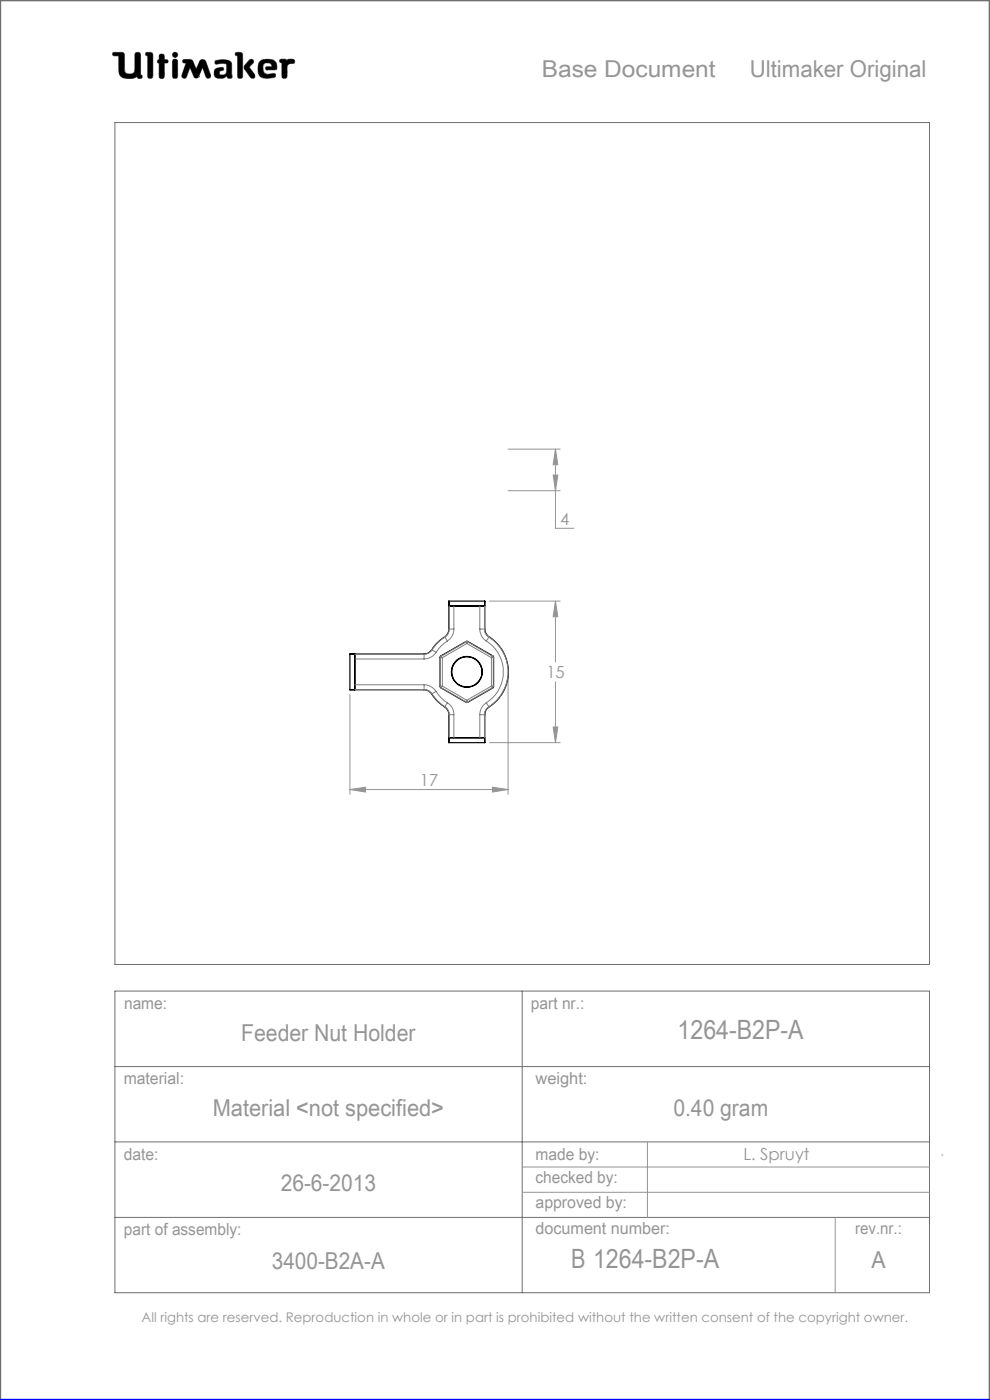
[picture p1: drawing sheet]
<svg xmlns="http://www.w3.org/2000/svg" width="210mm" height="297mm" viewBox="0 0 210 297" stroke-linecap="round" stroke-linejoin="round" font-family="sans-serif">
<g fill="none" stroke="#6f6f6f" stroke-width=".21">
<path d="M24 11.1h1.9l.4 .3 .2 3.9a1.51 1.51 0 0 0 2 0l.2-4a.77 .77 0 0 1 1 0l.1 4.6 .3 .1a.39 .39 0 0 1-.3 .6l-.6-.1-.1-.3a3.8 3.8 0 0 1-3 .3l-.6-.5-.2-.6-.1-3.6h-1a.39 .39 0 0 1-.3-.2 .39 .39 0 0 1 .1-.5zM31 11.1l1.2 .1 .2 .4-.1 4.8a.6 .6 0 0 1-.6 .2 .6 .6 0 0 1-.4-.5v-4.3l-.4-.1zM33.8 12.7v-1.1a.6 .6 0 0 1 .7-.1 .6 .6 0 0 1 .4 .5v.7h.6a.37 .37 0 0 1 0 .6l-.6 .1-.1 3.1a.6 .6 0 0 1-.6 .1 .6 .6 0 0 1-.4-.5v-2.7M33.8 12.7h.1M33.8 13.4h.1M33.8 15.7h.1M33.8 12.7h-.3l-.1 .3v.2l.4 .2M36.7 11.3l.4-.2 .4 .2 .2 .3-.2 .4-.4 .2-.4-.2-.1-.4zM36.8 12.6h.7l.2 .5v3l-.2 .5h-.7l-.2-.5v-3zM38.9 12.7l1.4-.1 .4 .2 .9 1.9 .7-1.6a.73 .73 0 0 1 .7-.5 .73 .73 0 0 1 .7 .5l1 2.8-.1 .5a.53 .53 0 0 1-.5 .2 .53 .53 0 0 1-.4-.3l-.7-2-1 2.1-.4 .2-.4-.2-.9-2.1-.7 2a.54 .54 0 0 1-.5 .3 .54 .54 0 0 1-.5-.2v-.5l.9-2.5-.7-.2zM42.1 16.3h.1M45.6 12.9a3.7 3.7 0 0 1 3.4 .3l.1 .5 .1 2.7a.64 .64 0 0 1-1-.2l-.1-.1a1.93 1.93 0 0 1-2.5 .2 1.32 1.32 0 0 1 .4-1.8l1-.2 .3 .1 .1 .2v.3a.73 .73 0 0 0-.9 .8 .98 .98 0 0 0 1.4 0l.2-.6-.1-1.5a2.59 2.59 0 0 0-2 0l-.4-.2z"/>
<path d="M50 11.1l1.3 .1 .2 .4-.1 4.8a.57 .57 0 0 1-.6 .2 .57 .57 0 0 1-.4-.5v-4.3l-.4-.1zM52.9 12.8l.4-.2 .4 .1 .1 .4-1 1.1 1.2 1.6 .1 .5-.2 .3h-.4a5.9 5.9 0 0 1-1.7-2.2l.1-.6zM55 13.3a2.62 2.62 0 0 1 3.5-.1l.2 1.1-.1 .5h-2l-.2-.1v-.5l1.3-.1-.2-.5a1.24 1.24 0 0 0-1.6 .1l-.1 1.1 .2 .6 .8 .4 1.5-.2 .1 .1v.6a3.8 3.8 0 0 1-3.3-.1 3.2 3.2 0 0 1-.1-2.9zM56.6 14.8h.1M59.4 12.6h1.2l.3 .3a1.21 1.21 0 0 1 1.5-.2v.7l-.9 .1-.6 .4-.1 2.5a.6 .6 0 0 1-.6 .2 .6 .6 0 0 1-.4-.5v-2.8l-.5-.2zM24.4 26h172.8v178.6h-172.8zM24.4 210.3h172.8v63.9h-172.8zM110.8 210.3v63.9M24.4 226.3h172.8M24.4 242.2h172.8M24.4 258.3h172.8"/>
</g>
<path d="M0 297v-297h210v297" fill="none" stroke="#6f6f6f" stroke-width=".5"/>
<g fill="none" stroke="#959595" stroke-width=".21">
<path d="M107.8 95.3h11M117.8 95.3l.5 3.3h-1zM117.8 95.3v16.8h3.9M107.8 104.1h11M117.3 100.8h1l-.5 3.3zM103.8 127.5h15M117.8 127.5l.5 3.3h-1zM117.8 127.5v12.9M74.2 147.4v21.1M103.8 157.5h15M107.8 143.5v25M117.3 154.2h1l-.5 3.3z"/>
<path d="M117.8 144.6v12.9M74.2 167.5l3.3-.5v1zM74.2 167.5h33.6M104.5 167l3.3 .5-3.3 .5zM110.8 247.6h86.4M110.8 252.9h86.4M137.3 242.2v16.1M177.2 258.3v15.9M199.7 245h.3"/>
</g>
<path d="M0 297h210" fill="none" stroke="#00f" stroke-width=".5"/>
<path d="M45.7 12.9l-.1 .5 .2 .2 1.2-.2 .9 .1 .2 .3-.1 1.4a.84 .84 0 0 1-.6 .7 .84 .84 0 0 1-.9-.3l.1-.4 .4-.2a.36 .36 0 0 0 .4-.4 .36 .36 0 0 0-.4-.3 1.23 1.23 0 0 0-1.6 1 1.07 1.07 0 0 0 .3 1.1 1.07 1.07 0 0 0 1.1 .2h.6l.3-.2a.28 .28 0 0 1 .4-.3 .28 .28 0 0 1 .2 .4 .57 .57 0 0 0 .6 .2 .57 .57 0 0 0 .3-.6l-.1-2.4a1.23 1.23 0 0 0-1.5-1zM50 11.1v.6l.4 .1v4.6l.3 .2h.5l.3-.3v-4.8l-.4-.4zM53 12.7l-1.2 1.3v.5l1.4 2 .6 .1 .2-.2v-.6l-1.2-1.6 1-.9v-.4l-.4-.3zM55.2 12.9a2.9 2.9 0 0 0 .1 3.4l.5 .2 1 .1 1.4-.2 .3-.2-.1-.5-.2-.1-1.4 .2-.6-.2-.3-.4-.1-.5a.99 .99 0 0 1 .7-1.3 .99 .99 0 0 1 1.2 .7l-1.2 .1-.2 .4 .3 .2h1.5a.51 .51 0 0 0 .6-.1 .51 .51 0 0 0 0-.6 1.62 1.62 0 0 0-2-1.5l-1.1 .1zM59.4 12.6l-.1 .6 .5 .1v3l.2 .3h.6l.3-.4v-2.3l.6-.4 .9-.1 .1-.5-.3-.3h-1l-.3 .3-.4-.3zM36.7 12.7l-.1 .3v3.4l.2 .2h.7l.2-.3v-3.4l-.2-.3zM36.6 11.6a.56 .56 0 0 0 1.1 0 .56 .56 0 0 0-1.1 0zM33.8 11.6v1.1l-.4 .2v.4l.4 .1v2.9l.2 .3h.5l.4-.4v-2.8l.7-.1 .1-.4-.3-.2h-.5v-.8l-.2-.4h-.6zM31 11.1l-.1 .6 .4 .1v4.5l.3 .3h.5l.3-.5v-4.7l-.4-.3zM38.8 12.7v.5l.7 .2-.9 2.5 .1 .6 .5 .1 .3-.2 .8-2.1 .9 2.1 .3 .2h.3l.3-.2 .9-2.1 .7 2.1 .6 .2 .4-.2v-.5l-1-2.8-.3-.4h-.7l-.3 .2-.8 1.8-.9-1.9-.4-.2zM24 11.2v.6h1.2v2.7a1.76 1.76 0 0 0 2.2 2.1h.9l.8-.4 .3 .4h.6l.2-.2-.1-.4-.3-.1v-4.4l-.4-.4h-.5l-.3 .4v3.4a.81 .81 0 0 1-1.1 .8h-.1a.86 .86 0 0 1-1-1.1l-.1-3.3-.4-.2z" fill-rule="evenodd" fill="#000"/>
<path d="M74.2 167.5l3.3-.5v1zM104.5 167l3.3 .5-3.3 .5zM117.8 127.5l.5 3.3h-1zM117.3 154.2h1l-.5 3.3zM117.3 100.8h1l-.5 3.3zM117.8 95.3l.5 3.3h-1z" fill="#959595"/>
<g fill="none" stroke="#000" stroke-width=".25">
<path d="M75.2 138.7v7.6zM93.4 139.2l5.6-3.2 5.5 3.1 .2 .3-.1 6.4-5.5 3.2-5.5-3.1-.3-.2zM95.2 127.5v5.9a2.54 2.54 0 0 1-1.7 2.3l-1 1-1.1 1.4-.5 .4-.6 .2h-16.1v7.6l16.4 .1a8.1 8.1 0 0 1 2.2 2.4l.7 .6a2.65 2.65 0 0 1 1.7 2.3v5.8M95.2 127.5v1M95.2 127.5h7.6M95.2 128.5h7.6M102.8 127.5v5.9l.1 .7 .6 .8a8.9 8.9 0 0 1 0 15.3l-.4 .5-.3 1v5.8M102.8 127.5v1M95.2 157.5h7.6M95.2 156.5h7.6M95.2 156.5v1M102.8 156.5v1"/>
<circle cx="99" cy="142.5" r="3.3"/>
<circle cx="99" cy="142.5" r="3.2"/>
</g>
<g fill="none" stroke="#808080" stroke-width=".21">
<path d="M75.3 139.8h14.7M75.3 138.8h14.7M89.9 138.7l.1 .1M90 138.8v1M91.6 137.8l.1 .1M91.7 137.9l.8 .5M91.7 137.9l-.8 .7-.9 .2M92.5 138.4a3.1 3.1 0 0 1-2.5 1.4M93.3 139.5h.1M93.4 139.5h.4M93.4 139.5v6.1M93.6 139.1v.1"/>
<path d="M93.6 139.2l-.2 .3M93.6 139.2l.2 .3M93.8 139.5v6.1M94.3 135.1h.1M94.4 135.1l.5 .9M94.4 135.1a8.3 8.3 0 0 0-2.7 2.8M94.9 136a7.3 7.3 0 0 0-2.4 2.4M95.2 133.4l.1 .1M95.3 133.5l-.3 .9-.6 .7M95.3 133.5h1M95.3 128.6v4.9M96.3 133.5a2.94 2.94 0 0 1-1.4 2.5"/>
<path d="M96.3 128.6v4.9M98.8 136.2h.4M98.8 136.2l.2 .3M98.8 136.1v.1M98.8 136.2l-5.2 3M99 136.5l-5.2 3M99 136.5l5.2 3M99.2 136.2l-.2 .3M99.2 136.2l5.2 3M99.2 136.1v.1M101.8 133.5l.2 .9a2.82 2.82 0 0 0 1.2 1.6M101.8 133.5h1"/>
<path d="M101.8 128.6v4.9M102.8 133.5l.2 .9 .7 .7M102.8 128.6v4.9M102.8 133.4v.1M103.2 136a7.7 7.7 0 0 1 0 13.1M103.7 135.1l-.5 .9M103.7 135.1a8.8 8.8 0 0 1 0 14.8M103.8 135.1h-.1M104.2 139.5h.4M104.2 139.5v6.1M104.4 139.2l.2 .3M104.4 139.2l-.2 .3"/>
<path d="M104.5 139.1l-.1 .1M104.6 139.5v6.1M104.7 139.5h-.1M75.3 145.3h14.7M75.3 146.3h14.7M90 145.3a3.1 3.1 0 0 1 2.5 1.4M90 146.3l.9 .2 .8 .7M90 145.3v1M90 146.3h-.1M91.7 147.2a8.3 8.3 0 0 0 2.7 2.7M91.7 147.2l-.1 .1M92.5 146.7l-.8 .5"/>
<path d="M92.5 146.7a7.3 7.3 0 0 0 2.4 2.4M93.4 145.6l.2 .3M93.4 145.6h.4M93.4 145.6h-.1M93.6 145.9h.1M93.6 145.9l5.2 3M93.8 145.6l-.2 .3M93.8 145.6l5.2 3M94.4 149.9l.6 .8 .3 .9M94.4 149.9l-.1 .1M94.9 149.1l-.5 .8M94.9 149.1a2.83 2.83 0 0 1 1.4 2.5"/>
<path d="M95.3 151.6h1M95.3 151.6l-.1 .1M95.3 151.6v4.9M96.3 151.6v4.9M98.8 148.9h.4M98.8 148.9v.1M99 148.6l-.2 .3M99 148.6l.2 .3M99.2 148.9v.1M101.8 151.6h1M101.8 151.6v4.9M102.8 151.6v.1"/>
<path d="M102.8 151.6v4.9M103.2 149.1a2.94 2.94 0 0 0-1.4 2.5M103.2 149.1l.5 .8M103.7 149.9l-.7 .8-.2 .9M103.7 149.9l.1 .1M104.2 145.6l.2 .3M104.2 145.6h.4M104.2 145.6l-5.2 3M104.4 145.9l-5.2 3M104.4 145.9h.1M104.6 145.6l-.2 .3M104.6 145.6h.1"/>
</g>
<g font-size="5.6" fill="#959595">
<text x="143.7" y="220.3">1264-B2P-A</text>
<text x="121.1" y="269.1">B 1264-B2P-A</text>
</g>
<g font-size="4.9" fill="#959595">
<text x="114.9" y="16.3">Base Document</text>
<text x="159" y="16.3">Ultimaker Original</text>
<text x="51.2" y="220.9">Feeder Nut Holder</text>
<text x="45.1" y="236.7">Material &lt;not specified&gt;</text>
<text x="142.8" y="236.7">0.40 gram</text>
<text x="59.6" y="252.7">26-6-2013</text>
<text x="57.7" y="269.3">3400-B2A-A</text>
<text x="184.9" y="269.1">A</text>
</g>
<g font-size="3.5" fill="#959595">
<text x="118.8" y="111.3">4</text>
<text x="115.9" y="143.9">15</text>
<text x="89.1" y="166.7">17</text>
<text x="26.3" y="214.1">name:</text>
<text x="112.6" y="214">part nr.:</text>
<text x="26.2" y="229.9">material:</text>
<text x="113.6" y="229.9">weight:</text>
<text x="26.3" y="246">date:</text>
<text x="113.6" y="246">made by:</text>
<text x="113.6" y="251.1">checked by:</text>
<text x="157.7" y="246.2">L. Spruyt</text>
<text x="113.6" y="256.3">approved by:</text>
<text x="26.3" y="262">part of assembly:</text>
<text x="113.6" y="261.8">document number:</text>
<text x="181.4" y="261.9">rev.nr.:</text>
</g>
<text font-size="2.8" fill="#959595" x="30" y="280.4">All rights are reserved. Reproduction in whole or in part is prohibited without the written consent of the copyright owner.</text>
</svg>
